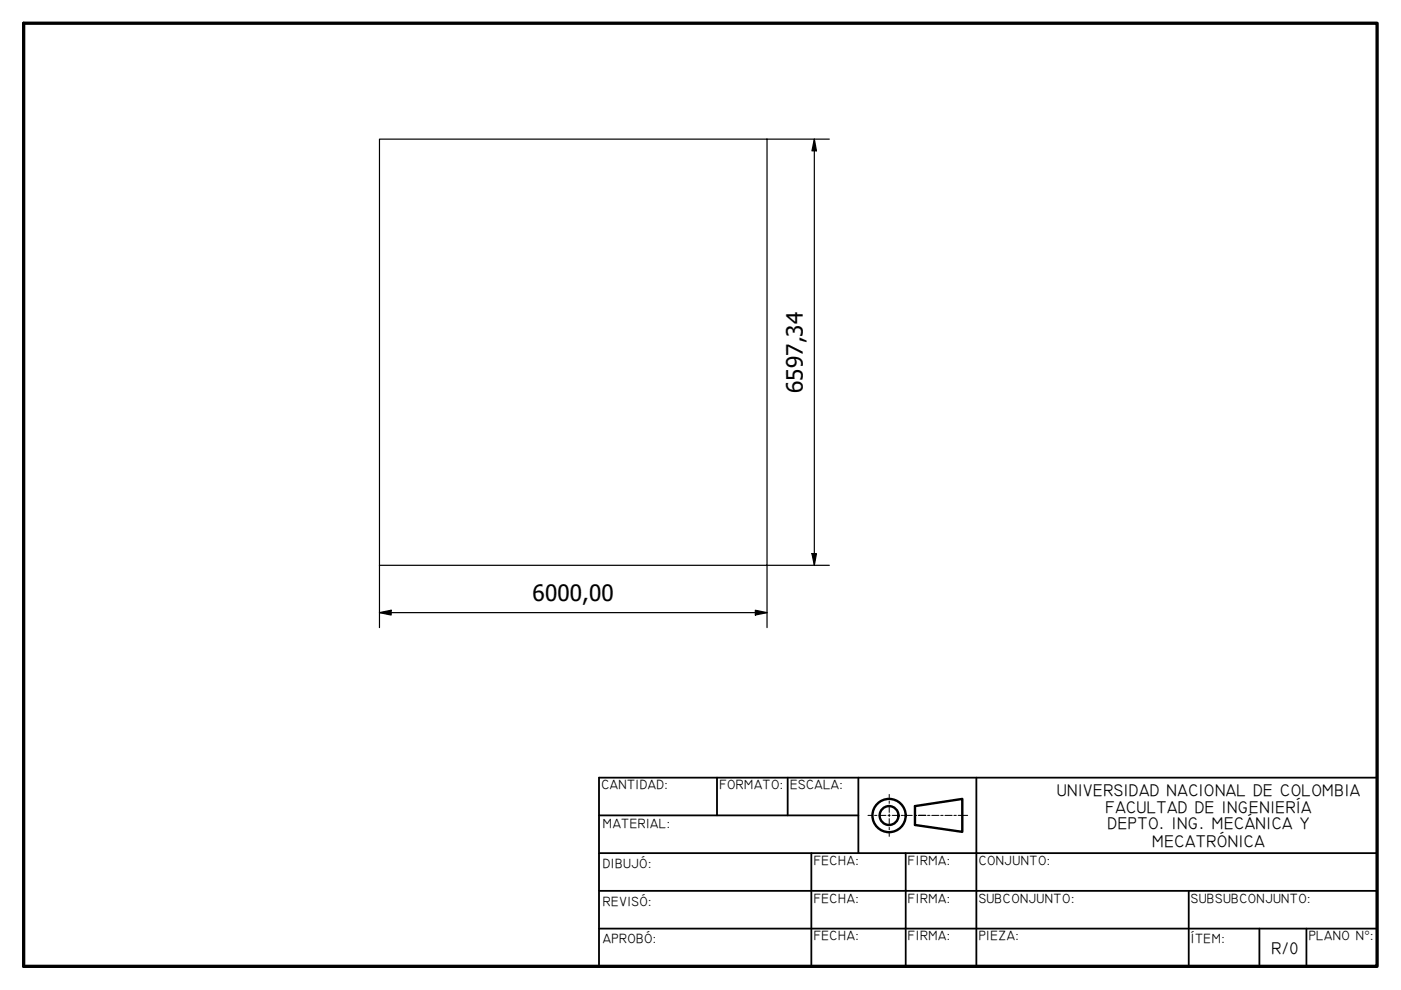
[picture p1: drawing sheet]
<svg xmlns="http://www.w3.org/2000/svg" width="297mm" height="210mm" viewBox="0 0 297 210" stroke-linecap="round" stroke-linejoin="round" font-family="sans-serif">
<!-- layer: Border (ISO) -->
<path d="M5 4.9h287v200h-287z" fill="none" stroke="#000" stroke-width=".7"/>
<!-- layer: Title (ISO) -->
<g fill="none" stroke="#000" stroke-width=".38">
<path d="M127 172.9h55M127 164.9h165v40h-165zM152 164.9v8M167 164.9v8M182 164.9v15.9M207 164.9v40M127 180.9h165M127 188.9h165M127 196.9h165M172 180.9v24M192 180.9v24M252 188.9v16"/>
<path d="M267 196.9v8M277 196.9v8"/>
</g>
<g fill="none" stroke="#000" stroke-width=".21">
<path d="M184 172.9h1M185.4 172.9h.5M186.4 172.9h1.4M188.3 172.9h.4M188.5 168.4v1.1M188.5 176.4v.9M188.5 169.8v.5M188.5 170.7v1.5M188.5 172.6v.5M188.5 173.6v1.4M188.5 175.4v.5M189.2 172.9h1.4"/>
<path d="M191.1 172.9h.5M192 172.9h1.4M193.9 172.9h.5M194.8 172.9h1.5M196.7 172.9h.5M197.5 172.9h1.6M199.5 172.9h.5M200.3 172.9h1.6M202.2 172.9h.6M203.1 172.9h2.1"/>
</g>
<g fill="none" stroke="#000" stroke-width=".51">
<path d="M194 170.9l10-1.5v7l-10-1.5z"/>
<circle cx="188.5" cy="172.9" r="3.5"/>
<circle cx="188.5" cy="172.9" r="2"/>
</g>
<!-- layer: Sketch Geometry (ISO) -->
<path d="M80.5 29.5h82.1v90.4h-82.1zM194.8 172.9h1.5" fill="none" stroke="#000" stroke-width=".25"/>
<!-- layer: Dimension (ISO) -->
<path d="M162.6 29.5h13.2M172.7 29.5l.4 2.5h-1zM172.7 29.5v90.4M80.5 119.9v13.2M172.1 117.4h1l-.4 2.5zM175.8 119.9h-13.2v13.2M80.5 129.9l2.4-.5v1zM80.5 129.9h82.1M160.1 129.4l2.5 .5-2.5 .5z" fill="none" stroke="#000" stroke-width=".25"/>
<g fill="#000">
<path d="M172.7 29.5l.4 2.5h-1z" fill-rule="evenodd"/>
<path d="M172.1 117.4h1l-.4 2.5z" fill-rule="evenodd"/>
<path d="M80.5 129.9l2.4-.5v1z" fill-rule="evenodd"/>
<path d="M160.1 129.4l2.5 .5-2.5 .5z" fill-rule="evenodd"/>
</g>
<g font-size="4.8">
<text x="170.2" y="83.3" transform="rotate(-90 170.2 83.3)">6597,34</text>
<text x="112.9" y="127.5">6000,00</text>
</g>
<g font-size="3.6">
<text x="224.1" y="168.7">UNIVERSIDAD NACIONAL DE COLOMBIA</text>
<text x="234.4" y="172.3">FACULTAD DE INGENIERÍA</text>
<text x="234.8" y="175.9">DEPTO. ING. MECÁNICA Y</text>
<text x="244.3" y="179.5">MECATRÓNICA</text>
<text x="269.6" y="202.2">R/0</text>
</g>
<g font-size="2.9">
<text x="127.5" y="167.4">CANTIDAD:</text>
<text x="152.5" y="167.4">FORMATO:</text>
<text x="167.5" y="167.4">ESCALA:</text>
<text x="127.8" y="175.5">MATERIAL:</text>
<text x="127.8" y="184">DIBUJÓ:</text>
<text x="172.5" y="183.4">FECHA:</text>
<text x="192.5" y="183.4">FIRMA:</text>
<text x="207.5" y="183.4">CONJUNTO:</text>
<text x="127.8" y="192">REVISÓ:</text>
<text x="172.5" y="191.4">FECHA:</text>
<text x="192.5" y="191.4">FIRMA:</text>
<text x="207.5" y="191.4">SUBCONJUNTO:</text>
<text x="252.5" y="191.4">SUBSUBCONJUNTO:</text>
<text x="127.8" y="200">APROBÓ:</text>
<text x="172.5" y="199.4">FECHA:</text>
<text x="192.5" y="199.4">FIRMA:</text>
<text x="207.5" y="199.4">PIEZA:</text>
<text x="252.5" y="200">ÍTEM:</text>
<text x="277.5" y="199.4">PLANO N°:</text>
</g>
</svg>
